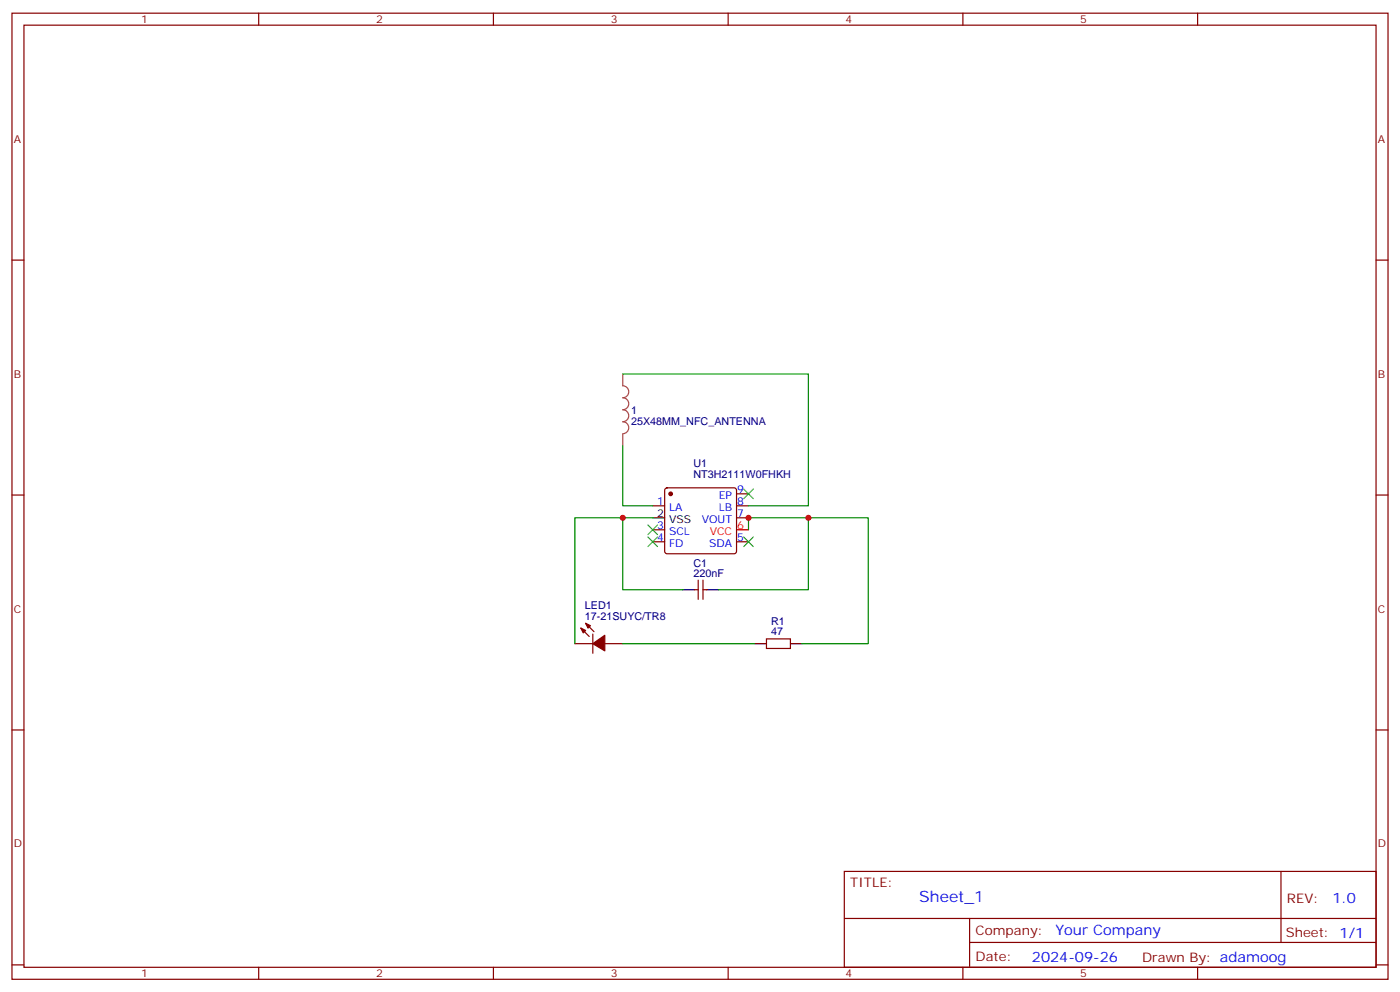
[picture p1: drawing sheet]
<svg xmlns="http://www.w3.org/2000/svg" width="412mm" height="292mm" viewBox="0 0 412 292" stroke-linecap="round" stroke-linejoin="round" font-family="sans-serif">
<g fill="none" stroke="#870000" stroke-width=".35">
<path d="M3.5 3.9h405.4v284.3h-405.4zM7.1 7.4h398.2v277.3h-398.2zM76.2 3.9v3.5M145.3 3.9v3.5M214.5 3.9v3.5M283.6 3.9v3.5M352.8 3.9v3.5M3.5 76.6h3.6M405.3 76.6h3.6M3.5 145.7h3.6M192.3 148.9h3.5M192.3 159.5h3.5"/>
<path d="M192.3 155.9h3.5M196 143.8l.5-.2h19.8l.5 .2 .2 .5v18l-.3 .5-.4 .2h-19.8l-.5-.3-.2-.4v-18zM217 145.3h3.5M217 148.9h3.5M217 152.4h3.5M217 159.5h3.5M405.3 145.7h3.6M204.6 173.6h1.1M205.7 170.7v5.7M207.1 170.7v5.7M207.1 173.6h1M169.3 189.4h5.3"/>
<path d="M171.1 184.9l2.5 2.4M172.5 183.4l2.5 2.5M174.6 186.6v5.7M178.2 189.4h5.2M225.8 188h7v2.9h-7zM3.5 214.8h3.6M405.3 214.8h3.6M248.7 256.5h156.6v28.2h-156.6zM377.3 256.5v20.9M248.7 270.3h156.5M285.6 277.4h119.6M285.6 270.3v14.1"/>
<path d="M3.5 284h3.6M76.2 284.7v3.5M145.3 284.7v3.5M214.5 284.7v3.5M283.6 284.7v3.5M352.8 284.7v3.5M405.3 284h3.6"/>
</g>
<path d="M217 155.9h3.5" fill="none" stroke="#f00" stroke-width=".35"/>
<path d="M192.3 152.4h3.5M201.1 173.6h3.5M208.1 173.6h3.6M222.2 189.4h3.6M232.8 189.4h3.6" fill="none" stroke="#000" stroke-width=".35"/>
<g fill="#870000" stroke="#870000" stroke-width=".35">
<path d="M171.1 184.9l1.4 .7-.7 .7z"/>
<path d="M172.5 183.4l1.4 .7-.7 .8z"/>
<path d="M174.6 189.4l3.6-2.4v4.6z"/>
<circle cx="197.6" cy="145.3" r=".53"/>
</g>
<path d="M183.4 110.1v3.4a1.76 1.76 0 0 1 1.8 1.8 1.76 1.76 0 0 1-1.8 1.8 1.76 1.76 0 0 1 1.8 1.7 1.76 1.76 0 0 1-1.8 1.8 1.76 1.76 0 0 1 1.8 1.8 1.76 1.76 0 0 1-1.8 1.7 1.76 1.76 0 0 1 1.8 1.8 1.76 1.76 0 0 1-1.8 1.7M183.4 127.8v3.4" fill="none" stroke="#a64a4a" stroke-width=".35"/>
<path d="M183.4 110.1h54.7v38.8h-17.6M183.4 131.2v17.7h8.9M183.4 152.4h-14.1v37M192.3 152.4h-8.9v21.2h17.7M220.5 155.9v-3.5h17.6v21.2h-26.4M238.1 152.4h17.7v37h-19.4M183.4 189.4h38.8" fill="none" stroke="#008700" stroke-width=".35"/>
<path d="M190.9 158l2.8 2.9M190.9 154.5l2.8 2.8M193.7 158l-2.8 2.9M193.7 154.5l-2.8 2.8M219.1 143.9l2.8 2.9M219.1 158l2.8 2.9M221.9 143.9l-2.8 2.9M221.9 158l-2.8 2.9" fill="none" stroke="#3c3" stroke-width=".35"/>
<g fill="#c00">
<circle cx="220.5" cy="152.4" r=".88"/>
<circle cx="183.4" cy="152.4" r=".88"/>
<circle cx="238.1" cy="152.4" r=".88"/>
</g>
<text font-size="4.6" fill="#00f" x="270.8" y="265.5">Sheet_1</text>
<g font-size="4.2" fill="#00f">
<text x="392.5" y="265.7">1.0</text>
<text x="310.9" y="275.3">Your Company</text>
<text x="304" y="283.1">2024-09-26</text>
</g>
<g font-size="3.9" fill="#800">
<text x="250.5" y="261.1">TITLE:</text>
<text x="379.1" y="265.7">REV:</text>
<text x="287.4" y="275.3">Company:</text>
<text x="378.7" y="275.9">Sheet: 1/1</text>
<text x="287.4" y="282.9">Date:</text>
<text x="336.4" y="283">Drawn By: adamoog</text>
</g>
<g font-size="3.2" fill="#800">
<text x="41.6" y="6.9">1</text>
<text x="110.8" y="6.9">2</text>
<text x="179.9" y="6.9">3</text>
<text x="249.1" y="6.9">4</text>
<text x="318.2" y="6.9">5</text>
<text x="4.1" y="42">A</text>
<text x="405.9" y="42">A</text>
<text x="4.1" y="111.1">B</text>
<text x="405.9" y="111.1">B</text>
<text x="4.1" y="180.3">C</text>
<text x="405.9" y="180.3">C</text>
<text x="4.1" y="249.4">D</text>
<text x="405.9" y="249.4">D</text>
<text x="41.6" y="287.7">1</text>
<text x="110.8" y="287.7">2</text>
<text x="179.9" y="287.7">3</text>
<text x="249.1" y="287.7">4</text>
<text x="318.2" y="287.7">5</text>
</g>
<g font-size="3.2" fill="#000080">
<text x="185.9" y="125">25X48MM_NFC_ANTENNA</text>
<text x="185.9" y="121.8">1</text>
<text x="204.3" y="137.4">U1</text>
<text x="204.3" y="140.7">NT3H2111W0FHKH</text>
<text x="204.2" y="166.7">C1</text>
<text x="204.2" y="169.7">220nF</text>
<text x="172.3" y="179.2">LED1</text>
<text x="172.3" y="182.4">17-21SUYC/TR8</text>
<text x="227.2" y="184">R1</text>
<text x="227.2" y="187">47</text>
</g>
<g font-size="3.2" fill="#00f">
<text x="193.6" y="148.5">1</text>
<text x="211.7" y="146.8">EP</text>
<text x="217.1" y="145">9</text>
<text x="217.1" y="148.5">8</text>
<text x="193.6" y="155.6">3</text>
<text x="197.1" y="150.3">LA</text>
<text x="206.7" y="153.8">VOUT</text>
<text x="211.7" y="150.3">LB</text>
<text x="217.1" y="152">7</text>
<text x="193.6" y="159.1">4</text>
<text x="197.1" y="160.9">FD</text>
<text x="197.1" y="157.3">SCL</text>
<text x="208.9" y="160.9">SDA</text>
<text x="217.1" y="159.1">5</text>
</g>
<g font-size="3.2">
<text x="193.6" y="152">2</text>
<text x="197.1" y="153.8">VSS</text>
</g>
<g font-size="3.2" fill="#f00">
<text x="217.1" y="155.6">6</text>
<text x="209.1" y="157.3">VCC</text>
</g>
</svg>
